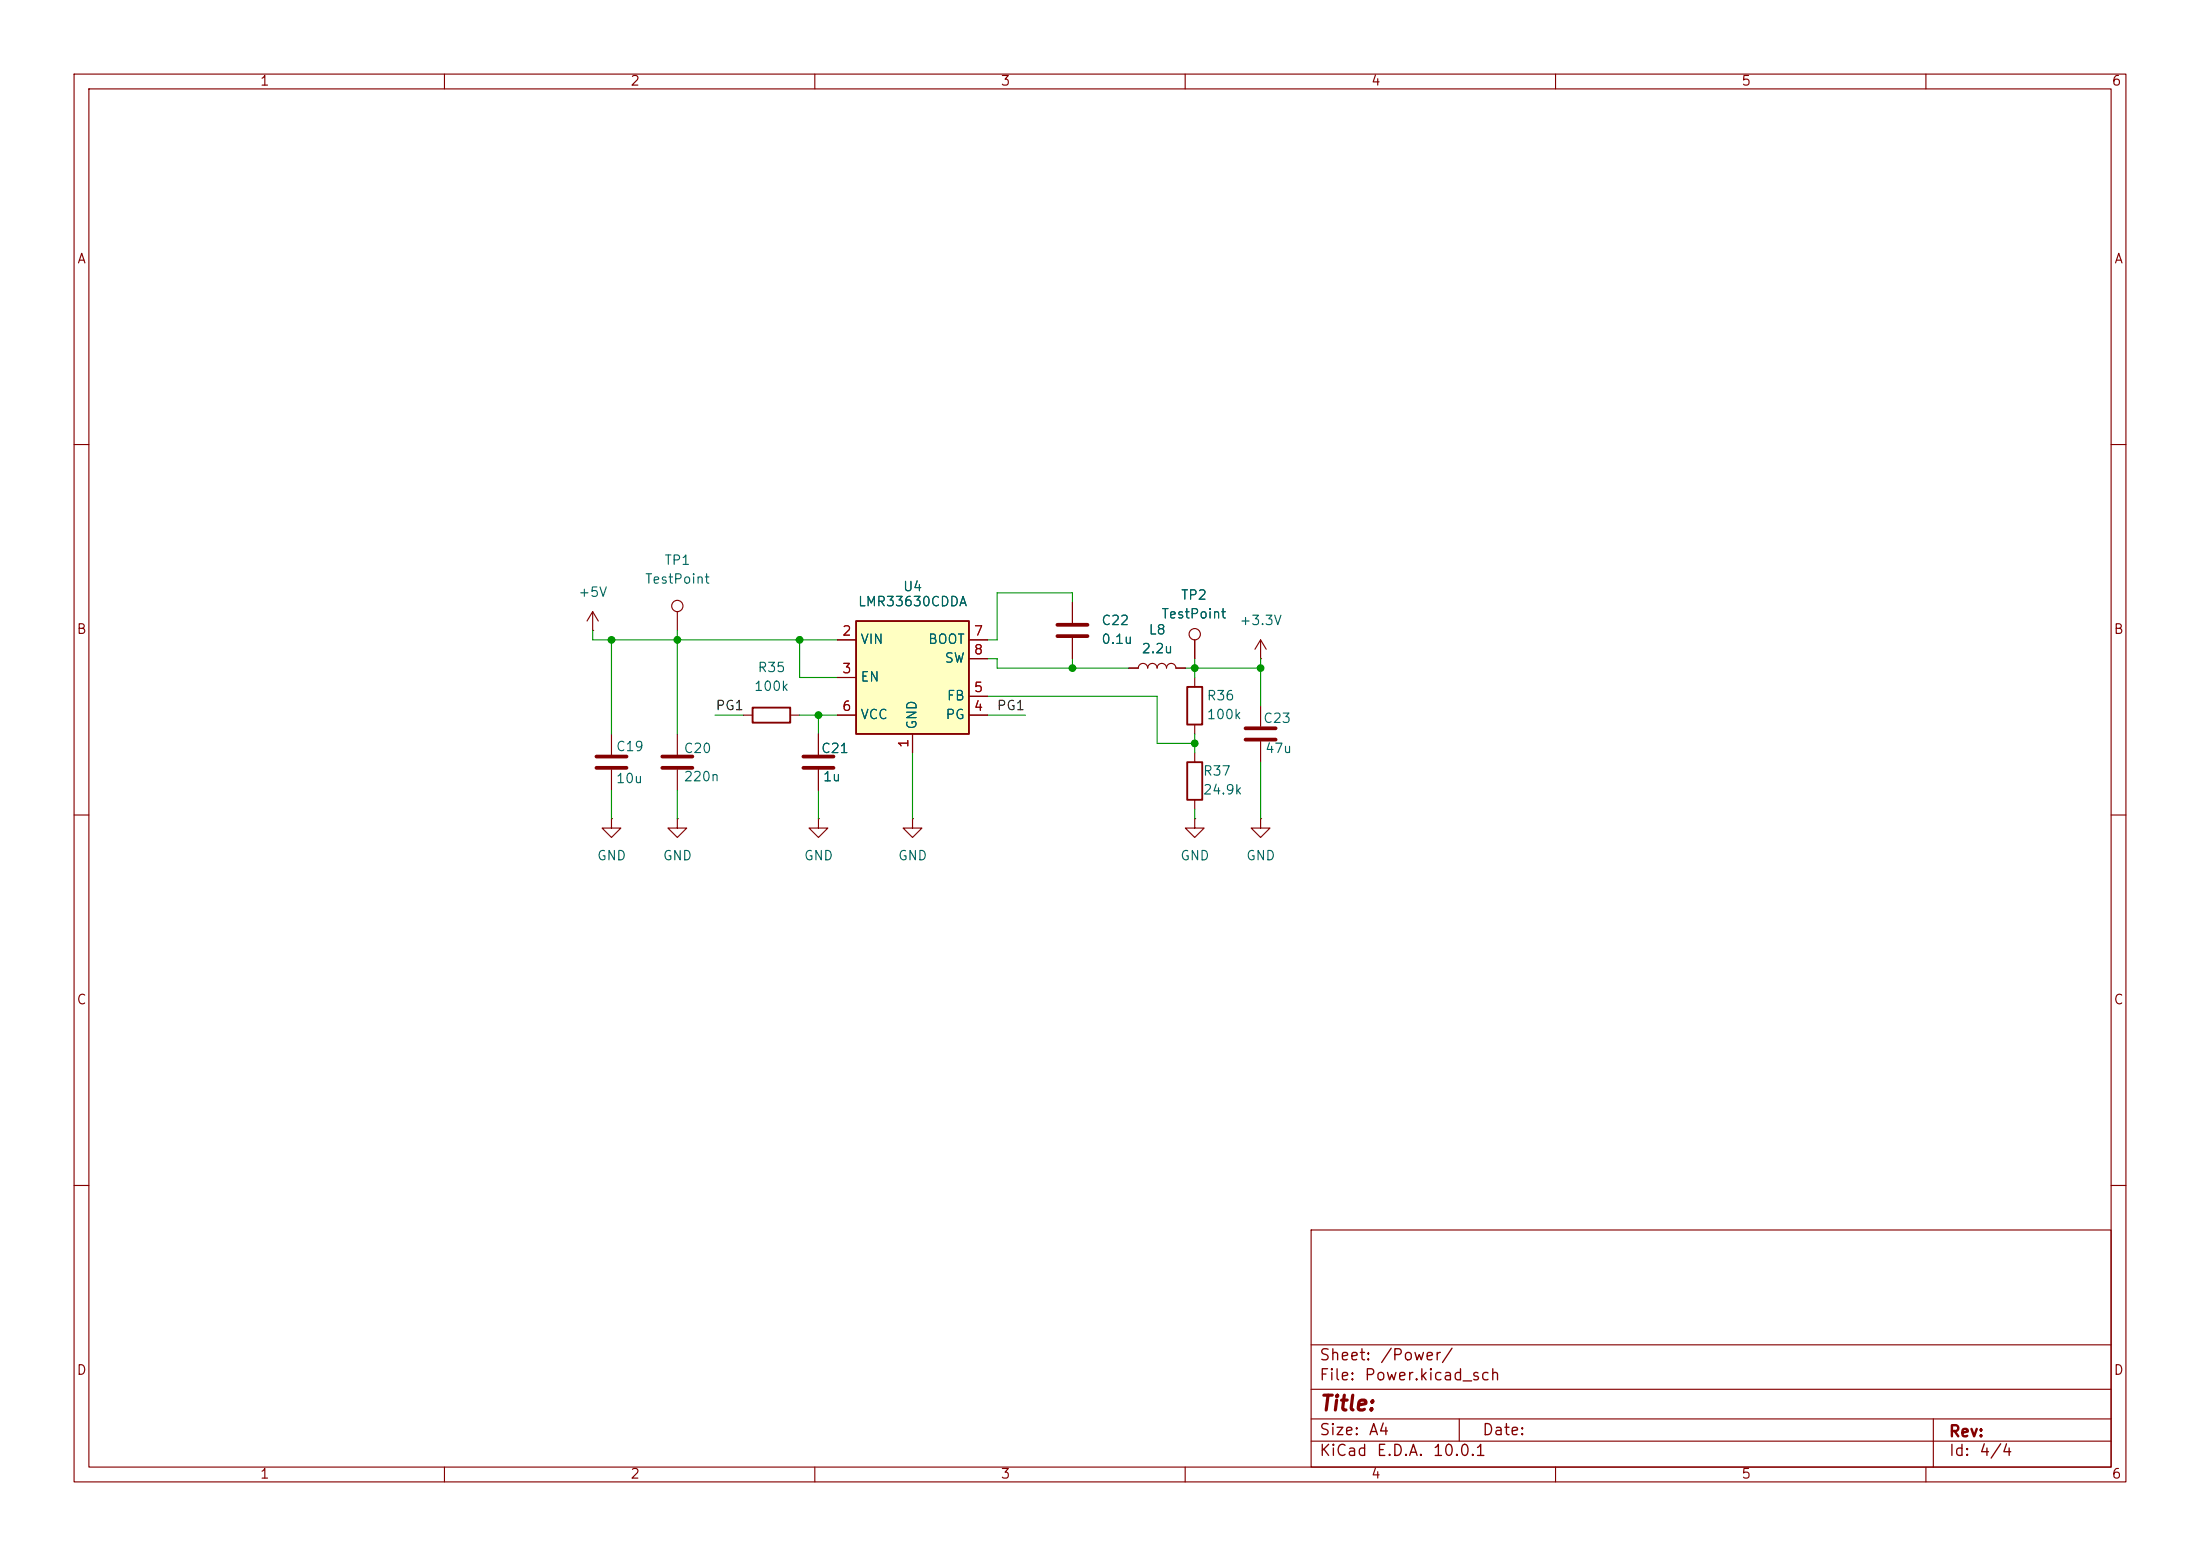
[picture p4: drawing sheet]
(kicad_sch
 (version 20260306)
 (generator "eeschema")
 (generator_version "10.0")
 (paper "A4")
 (lib_symbols
  (symbol "Connector:TestPoint"
   (pin_numbers (hide yes))
   (pin_names
    (offset 0.762) (hide yes)) (exclude_from_sim no) (in_bom yes) (on_board yes)
   (in_pos_files yes)
   (duplicate_pin_numbers_are_jumpers no)
   (property "Reference" "TP" (at 0 6.858 0) (show_name no) (do_not_autoplace no) (effects (font (size 1.27 1.27))))
   (property "Value" "TestPoint" (at 0 5.08 0) (show_name no) (do_not_autoplace no) (effects (font (size 1.27 1.27))))
   (property "Footprint" "" (at 5.08 0 0) (show_name no) (do_not_autoplace no) (hide yes) (effects (font (size 1.27 1.27))))
   (property "Datasheet" "" (at 5.08 0 0) (show_name no) (do_not_autoplace no) (hide yes) (effects (font (size 1.27 1.27))))
   (property "Description" "test point" (at 0 0 0) (show_name no) (do_not_autoplace no) (hide yes) (effects (font (size 1.27 1.27))))
   (symbol "TestPoint_0_1"
    (circle (center 0 3.302) (radius 0.762) (stroke (width 0) (type default)) (fill (type none))))
   (symbol "TestPoint_1_1"
    (pin passive line (at 0 0 90) (length 2.54) (name "1" (effects (font (size 1.27 1.27)))) (number "1" (effects (font (size 1.27 1.27))))))
   (embedded_fonts no))
  (symbol "Device:C"
   (pin_numbers (hide yes))
   (pin_names
    (offset 0.254)) (exclude_from_sim no) (in_bom yes) (on_board yes)
   (in_pos_files yes)
   (duplicate_pin_numbers_are_jumpers no)
   (property "Reference" "C" (at 0.635 2.54 0) (show_name no) (do_not_autoplace no) (effects (font (size 1.27 1.27)) (justify left)))
   (property "Value" "C" (at 0.635 -2.54 0) (show_name no) (do_not_autoplace no) (effects (font (size 1.27 1.27)) (justify left)))
   (property "Footprint" "" (at 0.9652 -3.81 0) (show_name no) (do_not_autoplace no) (hide yes) (effects (font (size 1.27 1.27))))
   (property "Datasheet" "" (at 0 0 0) (show_name no) (do_not_autoplace no) (hide yes) (effects (font (size 1.27 1.27))))
   (property "Description" "Unpolarized capacitor" (at 0 0 0) (show_name no) (do_not_autoplace no) (hide yes) (effects (font (size 1.27 1.27))))
   (symbol "C_0_1"
    (polyline (pts (xy -2.032 0.762) (xy 2.032 0.762)) (stroke (width 0.508) (type default)) (fill (type none)))
    (polyline (pts (xy -2.032 -0.762) (xy 2.032 -0.762)) (stroke (width 0.508) (type default)) (fill (type none))))
   (symbol "C_1_1"
    (pin passive line (at 0 3.81 270) (length 2.794) (name "" (effects (font (size 1.27 1.27)))) (number "1" (effects (font (size 1.27 1.27)))))
    (pin passive line (at 0 -3.81 90) (length 2.794) (name "" (effects (font (size 1.27 1.27)))) (number "2" (effects (font (size 1.27 1.27))))))
   (embedded_fonts no))
  (symbol "Device:L"
   (pin_numbers (hide yes))
   (pin_names
    (offset 1.016) (hide yes)) (exclude_from_sim no) (in_bom yes) (on_board yes)
   (in_pos_files yes)
   (duplicate_pin_numbers_are_jumpers no)
   (property "Reference" "L" (at -1.27 0 90) (show_name no) (do_not_autoplace no) (effects (font (size 1.27 1.27))))
   (property "Value" "L" (at 1.905 0 90) (show_name no) (do_not_autoplace no) (effects (font (size 1.27 1.27))))
   (property "Footprint" "" (at 0 0 0) (show_name no) (do_not_autoplace no) (hide yes) (effects (font (size 1.27 1.27))))
   (property "Datasheet" "" (at 0 0 0) (show_name no) (do_not_autoplace no) (hide yes) (effects (font (size 1.27 1.27))))
   (property "Description" "Inductor" (at 0 0 0) (show_name no) (do_not_autoplace no) (hide yes) (effects (font (size 1.27 1.27))))
   (symbol "L_0_1"
    (arc (start 0 2.54) (mid 0.6323 1.905) (end 0 1.27) (stroke (width 0) (type default)) (fill (type none)))
    (arc (start 0 1.27) (mid 0.6323 0.635) (end 0 0) (stroke (width 0) (type default)) (fill (type none)))
    (arc (start 0 0) (mid 0.6323 -0.635) (end 0 -1.27) (stroke (width 0) (type default)) (fill (type none)))
    (arc (start 0 -1.27) (mid 0.6323 -1.905) (end 0 -2.54) (stroke (width 0) (type default)) (fill (type none))))
   (symbol "L_1_1"
    (pin passive line (at 0 3.81 270) (length 1.27) (name "1" (effects (font (size 1.27 1.27)))) (number "1" (effects (font (size 1.27 1.27)))))
    (pin passive line (at 0 -3.81 90) (length 1.27) (name "2" (effects (font (size 1.27 1.27)))) (number "2" (effects (font (size 1.27 1.27))))))
   (embedded_fonts no))
  (symbol "Device:R"
   (pin_numbers (hide yes))
   (pin_names
    (offset 0)) (exclude_from_sim no) (in_bom yes) (on_board yes)
   (in_pos_files yes)
   (duplicate_pin_numbers_are_jumpers no)
   (property "Reference" "R" (at 2.032 0 90) (show_name no) (do_not_autoplace no) (effects (font (size 1.27 1.27))))
   (property "Value" "R" (at 0 0 90) (show_name no) (do_not_autoplace no) (effects (font (size 1.27 1.27))))
   (property "Footprint" "" (at -1.778 0 90) (show_name no) (do_not_autoplace no) (hide yes) (effects (font (size 1.27 1.27))))
   (property "Datasheet" "" (at 0 0 0) (show_name no) (do_not_autoplace no) (hide yes) (effects (font (size 1.27 1.27))))
   (property "Description" "Resistor" (at 0 0 0) (show_name no) (do_not_autoplace no) (hide yes) (effects (font (size 1.27 1.27))))
   (symbol "R_0_1"
    (rectangle (start -1.016 -2.54) (end 1.016 2.54) (stroke (width 0.254) (type default)) (fill (type none))))
   (symbol "R_1_1"
    (pin passive line (at 0 3.81 270) (length 1.27) (name "" (effects (font (size 1.27 1.27)))) (number "1" (effects (font (size 1.27 1.27)))))
    (pin passive line (at 0 -3.81 90) (length 1.27) (name "" (effects (font (size 1.27 1.27)))) (number "2" (effects (font (size 1.27 1.27))))))
   (embedded_fonts no))
  (symbol "Regulator_Switching:LMR33630CDDA" (exclude_from_sim no) (in_bom yes) (on_board yes)
   (in_pos_files yes)
   (duplicate_pin_numbers_are_jumpers no)
   (property "Reference" "U" (at 0 11.43 0) (show_name no) (do_not_autoplace no) (effects (font (size 1.27 1.27))))
   (property "Value" "LMR33630CDDA" (at 0 8.89 0) (show_name no) (do_not_autoplace no) (effects (font (size 1.27 1.27))))
   (property "Footprint" "Package_SO:Texas_HSOP-8-1EP_3.9x4.9mm_P1.27mm_ThermalVias" (at 0 -20.32 0) (show_name no) (do_not_autoplace no) (hide yes) (effects (font (size 1.27 1.27))))
   (property "Datasheet" "http://www.ti.com/lit/ds/symlink/lmr33630.pdf" (at 0 -2.54 0) (show_name no) (do_not_autoplace no) (hide yes) (effects (font (size 1.27 1.27))))
   (property "Description" "Simple Switcher Synchronous Buck Regulator, Vin=3.8-36V, Iout=3A, F=2100kHz, Adjustable output voltage, HSOP-8" (at 0 0 0) (show_name no) (do_not_autoplace no) (hide yes) (effects (font (size 1.27 1.27))))
   (symbol "LMR33630CDDA_0_1"
    (rectangle (start -7.62 7.62) (end 7.62 -7.62) (stroke (width 0.254) (type default)) (fill (type background))))
   (symbol "LMR33630CDDA_1_1"
    (pin power_in line (at 0 -10.16 90) (length 2.54) (name "GND" (effects (font (size 1.27 1.27)))) (number "1" (effects (font (size 1.27 1.27)))))
    (pin power_in line (at -10.16 5.08 0) (length 2.54) (name "VIN" (effects (font (size 1.27 1.27)))) (number "2" (effects (font (size 1.27 1.27)))))
    (pin input line (at -10.16 0 0) (length 2.54) (name "EN" (effects (font (size 1.27 1.27)))) (number "3" (effects (font (size 1.27 1.27)))))
    (pin open_collector line (at 10.16 -5.08 180) (length 2.54) (name "PG" (effects (font (size 1.27 1.27)))) (number "4" (effects (font (size 1.27 1.27)))))
    (pin input line (at 10.16 -2.54 180) (length 2.54) (name "FB" (effects (font (size 1.27 1.27)))) (number "5" (effects (font (size 1.27 1.27)))))
    (pin power_out line (at -10.16 -5.08 0) (length 2.54) (name "VCC" (effects (font (size 1.27 1.27)))) (number "6" (effects (font (size 1.27 1.27)))))
    (pin input line (at 10.16 5.08 180) (length 2.54) (name "BOOT" (effects (font (size 1.27 1.27)))) (number "7" (effects (font (size 1.27 1.27)))))
    (pin output line (at 10.16 2.54 180) (length 2.54) (name "SW" (effects (font (size 1.27 1.27)))) (number "8" (effects (font (size 1.27 1.27)))))
    (pin passive line (at 0 -10.16 90) (length 2.54) (hide yes) (name "GND" (effects (font (size 1.27 1.27)))) (number "9" (effects (font (size 1.27 1.27))))))
   (embedded_fonts no))
  (symbol "power:+3.3V"
   (power global)
   (pin_numbers (hide yes))
   (pin_names
    (offset 0) (hide yes)) (exclude_from_sim no) (in_bom yes) (on_board yes)
   (in_pos_files yes)
   (duplicate_pin_numbers_are_jumpers no)
   (property "Reference" "#PWR" (at 0 -3.81 0) (show_name no) (do_not_autoplace no) (hide yes) (effects (font (size 1.27 1.27))))
   (property "Value" "+3.3V" (at 0 3.556 0) (show_name no) (do_not_autoplace no) (effects (font (size 1.27 1.27))))
   (property "Footprint" "" (at 0 0 0) (show_name no) (do_not_autoplace no) (hide yes) (effects (font (size 1.27 1.27))))
   (property "Datasheet" "" (at 0 0 0) (show_name no) (do_not_autoplace no) (hide yes) (effects (font (size 1.27 1.27))))
   (property "Description" "Power symbol creates a global label with name \"+3.3V\"" (at 0 0 0) (show_name no) (do_not_autoplace no) (hide yes) (effects (font (size 1.27 1.27))))
   (symbol "+3.3V_0_1"
    (polyline (pts (xy -0.762 1.27) (xy 0 2.54)) (stroke (width 0) (type default)) (fill (type none)))
    (polyline (pts (xy 0 2.54) (xy 0.762 1.27)) (stroke (width 0) (type default)) (fill (type none)))
    (polyline (pts (xy 0 0) (xy 0 2.54)) (stroke (width 0) (type default)) (fill (type none))))
   (symbol "+3.3V_1_1"
    (pin power_in line (at 0 0 90) (length 0) (name "" (effects (font (size 1.27 1.27)))) (number "1" (effects (font (size 1.27 1.27))))))
   (embedded_fonts no))
  (symbol "power:+5V"
   (power global)
   (pin_numbers (hide yes))
   (pin_names
    (offset 0) (hide yes)) (exclude_from_sim no) (in_bom yes) (on_board yes)
   (in_pos_files yes)
   (duplicate_pin_numbers_are_jumpers no)
   (property "Reference" "#PWR" (at 0 -3.81 0) (show_name no) (do_not_autoplace no) (hide yes) (effects (font (size 1.27 1.27))))
   (property "Value" "+5V" (at 0 3.556 0) (show_name no) (do_not_autoplace no) (effects (font (size 1.27 1.27))))
   (property "Footprint" "" (at 0 0 0) (show_name no) (do_not_autoplace no) (hide yes) (effects (font (size 1.27 1.27))))
   (property "Datasheet" "" (at 0 0 0) (show_name no) (do_not_autoplace no) (hide yes) (effects (font (size 1.27 1.27))))
   (property "Description" "Power symbol creates a global label with name \"+5V\"" (at 0 0 0) (show_name no) (do_not_autoplace no) (hide yes) (effects (font (size 1.27 1.27))))
   (symbol "+5V_0_1"
    (polyline (pts (xy -0.762 1.27) (xy 0 2.54)) (stroke (width 0) (type default)) (fill (type none)))
    (polyline (pts (xy 0 2.54) (xy 0.762 1.27)) (stroke (width 0) (type default)) (fill (type none)))
    (polyline (pts (xy 0 0) (xy 0 2.54)) (stroke (width 0) (type default)) (fill (type none))))
   (symbol "+5V_1_1"
    (pin power_in line (at 0 0 90) (length 0) (name "" (effects (font (size 1.27 1.27)))) (number "1" (effects (font (size 1.27 1.27))))))
   (embedded_fonts no))
  (symbol "power:GND"
   (power global)
   (pin_numbers (hide yes))
   (pin_names
    (offset 0) (hide yes)) (exclude_from_sim no) (in_bom yes) (on_board yes)
   (in_pos_files yes)
   (duplicate_pin_numbers_are_jumpers no)
   (property "Reference" "#PWR" (at 0 -6.35 0) (show_name no) (do_not_autoplace no) (hide yes) (effects (font (size 1.27 1.27))))
   (property "Value" "GND" (at 0 -3.81 0) (show_name no) (do_not_autoplace no) (effects (font (size 1.27 1.27))))
   (property "Footprint" "" (at 0 0 0) (show_name no) (do_not_autoplace no) (hide yes) (effects (font (size 1.27 1.27))))
   (property "Datasheet" "" (at 0 0 0) (show_name no) (do_not_autoplace no) (hide yes) (effects (font (size 1.27 1.27))))
   (property "Description" "Power symbol creates a global label with name \"GND\" , ground" (at 0 0 0) (show_name no) (do_not_autoplace no) (hide yes) (effects (font (size 1.27 1.27))))
   (symbol "GND_0_1"
    (polyline (pts (xy 0 0) (xy 0 -1.27) (xy 1.27 -1.27) (xy 0 -2.54) (xy -1.27 -1.27) (xy 0 -1.27)) (stroke (width 0) (type default)) (fill (type none))))
   (symbol "GND_1_1"
    (pin power_in line (at 0 0 270) (length 0) (name "" (effects (font (size 1.27 1.27)))) (number "1" (effects (font (size 1.27 1.27))))))
   (embedded_fonts no)))
 (junction
  (at 82.55 86.36)
  (diameter 0)
  (color 0 0 0 0))
 (junction
  (at 107.95 86.36)
  (diameter 0)
  (color 0 0 0 0))
 (junction
  (at 170.18 90.17)
  (diameter 0)
  (color 0 0 0 0))
 (junction
  (at 144.78 90.17)
  (diameter 0)
  (color 0 0 0 0))
 (junction
  (at 91.44 86.36)
  (diameter 0)
  (color 0 0 0 0))
 (junction
  (at 161.29 100.33)
  (diameter 0)
  (color 0 0 0 0))
 (junction
  (at 161.29 90.17)
  (diameter 0)
  (color 0 0 0 0))
 (junction
  (at 110.49 96.52)
  (diameter 0)
  (color 0 0 0 0))
 (wire
  (pts (xy 91.44 110.49) (xy 91.44 106.68))
  (stroke (width 0) (type default)))
 (wire
  (pts (xy 144.78 80.01) (xy 144.78 81.28))
  (stroke (width 0) (type default)))
 (wire
  (pts (xy 123.19 110.49) (xy 123.19 101.6))
  (stroke (width 0) (type default)))
 (wire
  (pts (xy 134.62 90.17) (xy 134.62 88.9))
  (stroke (width 0) (type default)))
 (wire
  (pts (xy 91.44 86.36) (xy 82.55 86.36))
  (stroke (width 0) (type default)))
 (wire
  (pts (xy 161.29 88.9) (xy 161.29 90.17))
  (stroke (width 0) (type default)))
 (wire
  (pts (xy 170.18 102.87) (xy 170.18 110.49))
  (stroke (width 0) (type default)))
 (wire
  (pts (xy 134.62 80.01) (xy 144.78 80.01))
  (stroke (width 0) (type default)))
 (wire
  (pts (xy 110.49 96.52) (xy 113.03 96.52))
  (stroke (width 0) (type default)))
 (wire
  (pts (xy 107.95 86.36) (xy 107.95 91.44))
  (stroke (width 0) (type default)))
 (wire
  (pts (xy 144.78 90.17) (xy 152.4 90.17))
  (stroke (width 0) (type default)))
 (wire
  (pts (xy 161.29 90.17) (xy 170.18 90.17))
  (stroke (width 0) (type default)))
 (wire
  (pts (xy 170.18 90.17) (xy 170.18 95.25))
  (stroke (width 0) (type default)))
 (wire
  (pts (xy 133.35 93.98) (xy 156.21 93.98))
  (stroke (width 0) (type default)))
 (wire
  (pts (xy 161.29 99.06) (xy 161.29 100.33))
  (stroke (width 0) (type default)))
 (wire
  (pts (xy 80.01 86.36) (xy 82.55 86.36))
  (stroke (width 0) (type default)))
 (wire
  (pts (xy 170.18 88.9) (xy 170.18 90.17))
  (stroke (width 0) (type default)))
 (wire
  (pts (xy 80.01 85.09) (xy 80.01 86.36))
  (stroke (width 0) (type default)))
 (wire
  (pts (xy 96.52 96.52) (xy 100.33 96.52))
  (stroke (width 0) (type default)))
 (wire
  (pts (xy 156.21 93.98) (xy 156.21 100.33))
  (stroke (width 0) (type default)))
 (wire
  (pts (xy 82.55 99.06) (xy 82.55 86.36))
  (stroke (width 0) (type default)))
 (wire
  (pts (xy 161.29 90.17) (xy 161.29 91.44))
  (stroke (width 0) (type default)))
 (wire
  (pts (xy 82.55 110.49) (xy 82.55 106.68))
  (stroke (width 0) (type default)))
 (wire
  (pts (xy 110.49 110.49) (xy 110.49 106.68))
  (stroke (width 0) (type default)))
 (wire
  (pts (xy 144.78 90.17) (xy 134.62 90.17))
  (stroke (width 0) (type default)))
 (wire
  (pts (xy 161.29 110.49) (xy 161.29 109.22))
  (stroke (width 0) (type default)))
 (wire
  (pts (xy 110.49 96.52) (xy 110.49 99.06))
  (stroke (width 0) (type default)))
 (wire
  (pts (xy 91.44 85.09) (xy 91.44 86.36))
  (stroke (width 0) (type default)))
 (wire
  (pts (xy 134.62 86.36) (xy 134.62 80.01))
  (stroke (width 0) (type default)))
 (wire
  (pts (xy 161.29 100.33) (xy 161.29 101.6))
  (stroke (width 0) (type default)))
 (wire
  (pts (xy 133.35 96.52) (xy 138.43 96.52))
  (stroke (width 0) (type default)))
 (wire
  (pts (xy 91.44 86.36) (xy 107.95 86.36))
  (stroke (width 0) (type default)))
 (wire
  (pts (xy 144.78 90.17) (xy 144.78 88.9))
  (stroke (width 0) (type default)))
 (wire
  (pts (xy 156.21 100.33) (xy 161.29 100.33))
  (stroke (width 0) (type default)))
 (wire
  (pts (xy 107.95 86.36) (xy 113.03 86.36))
  (stroke (width 0) (type default)))
 (wire
  (pts (xy 91.44 99.06) (xy 91.44 86.36))
  (stroke (width 0) (type default)))
 (wire
  (pts (xy 134.62 86.36) (xy 133.35 86.36))
  (stroke (width 0) (type default)))
 (wire
  (pts (xy 160.02 90.17) (xy 161.29 90.17))
  (stroke (width 0) (type default)))
 (wire
  (pts (xy 133.35 88.9) (xy 134.62 88.9))
  (stroke (width 0) (type default)))
 (wire
  (pts (xy 107.95 91.44) (xy 113.03 91.44))
  (stroke (width 0) (type default)))
 (wire
  (pts (xy 107.95 96.52) (xy 110.49 96.52))
  (stroke (width 0) (type default)))
 (label "PG1"
  (at 96.52 96.52 0)
  (effects (font (size 1.27 1.27)) (justify left bottom)))
 (label "PG1"
  (at 138.43 96.52 180)
  (effects (font (size 1.27 1.27)) (justify right bottom)))
 (symbol
  (lib_id "power:GND")
  (at 161.29 110.49 0)
  (unit 1)
  (body_style 1)
  (exclude_from_sim no)
  (in_bom yes)
  (on_board yes)
  (in_pos_files yes)
  (dnp no)
  (fields_autoplaced yes)
  (property "Reference" "#PWR058" (at 161.29 116.84 0) (hide yes) (show_name no) (do_not_autoplace no) (effects (font (size 1.27 1.27))))
  (property "Value" "GND" (at 161.29 115.57 0) (show_name no) (do_not_autoplace no) (effects (font (size 1.27 1.27))))
  (property "Footprint" "" (at 161.29 110.49 0) (hide yes) (show_name no) (do_not_autoplace no) (effects (font (size 1.27 1.27))))
  (property "Datasheet" "" (at 161.29 110.49 0) (hide yes) (show_name no) (do_not_autoplace no) (effects (font (size 1.27 1.27))))
  (property "Description" "Power symbol creates a global label with name \"GND\" , ground" (at 161.29 110.49 0) (hide yes) (show_name no) (do_not_autoplace no) (effects (font (size 1.27 1.27))))
  (pin "1"))
 (symbol
  (lib_id "power:GND")
  (at 91.44 110.49 0)
  (unit 1)
  (body_style 1)
  (exclude_from_sim no)
  (in_bom yes)
  (on_board yes)
  (in_pos_files yes)
  (dnp no)
  (fields_autoplaced yes)
  (property "Reference" "#PWR055" (at 91.44 116.84 0) (hide yes) (show_name no) (do_not_autoplace no) (effects (font (size 1.27 1.27))))
  (property "Value" "GND" (at 91.44 115.57 0) (show_name no) (do_not_autoplace no) (effects (font (size 1.27 1.27))))
  (property "Footprint" "" (at 91.44 110.49 0) (hide yes) (show_name no) (do_not_autoplace no) (effects (font (size 1.27 1.27))))
  (property "Datasheet" "" (at 91.44 110.49 0) (hide yes) (show_name no) (do_not_autoplace no) (effects (font (size 1.27 1.27))))
  (property "Description" "Power symbol creates a global label with name \"GND\" , ground" (at 91.44 110.49 0) (hide yes) (show_name no) (do_not_autoplace no) (effects (font (size 1.27 1.27))))
  (pin "1"))
 (symbol
  (lib_id "power:GND")
  (at 110.49 110.49 0)
  (unit 1)
  (body_style 1)
  (exclude_from_sim no)
  (in_bom yes)
  (on_board yes)
  (in_pos_files yes)
  (dnp no)
  (fields_autoplaced yes)
  (property "Reference" "#PWR056" (at 110.49 116.84 0) (hide yes) (show_name no) (do_not_autoplace no) (effects (font (size 1.27 1.27))))
  (property "Value" "GND" (at 110.49 115.57 0) (show_name no) (do_not_autoplace no) (effects (font (size 1.27 1.27))))
  (property "Footprint" "" (at 110.49 110.49 0) (hide yes) (show_name no) (do_not_autoplace no) (effects (font (size 1.27 1.27))))
  (property "Datasheet" "" (at 110.49 110.49 0) (hide yes) (show_name no) (do_not_autoplace no) (effects (font (size 1.27 1.27))))
  (property "Description" "Power symbol creates a global label with name \"GND\" , ground" (at 110.49 110.49 0) (hide yes) (show_name no) (do_not_autoplace no) (effects (font (size 1.27 1.27))))
  (pin "1"))
 (symbol
  (lib_id "Device:R")
  (at 104.14 96.52 90)
  (unit 1)
  (body_style 1)
  (exclude_from_sim no)
  (in_bom yes)
  (on_board yes)
  (in_pos_files yes)
  (dnp no)
  (fields_autoplaced yes)
  (property "Reference" "R35" (at 104.14 90.17 90) (show_name no) (do_not_autoplace no) (effects (font (size 1.27 1.27))))
  (property "Value" "100k" (at 104.14 92.71 90) (show_name no) (do_not_autoplace no) (effects (font (size 1.27 1.27))))
  (property "Footprint" "Resistor_SMD:R_0402_1005Metric_Pad0.72x0.64mm_HandSolder" (at 104.14 98.298 90) (hide yes) (show_name no) (do_not_autoplace no) (effects (font (size 1.27 1.27))))
  (property "Datasheet" "" (at 104.14 96.52 0) (hide yes) (show_name no) (do_not_autoplace no) (effects (font (size 1.27 1.27))))
  (property "Description" "Resistor" (at 104.14 96.52 0) (hide yes) (show_name no) (do_not_autoplace no) (effects (font (size 1.27 1.27))))
  (pin "1")
  (pin "2"))
 (symbol
  (lib_id "power:GND")
  (at 123.19 110.49 0)
  (unit 1)
  (body_style 1)
  (exclude_from_sim no)
  (in_bom yes)
  (on_board yes)
  (in_pos_files yes)
  (dnp no)
  (fields_autoplaced yes)
  (property "Reference" "#PWR057" (at 123.19 116.84 0) (hide yes) (show_name no) (do_not_autoplace no) (effects (font (size 1.27 1.27))))
  (property "Value" "GND" (at 123.19 115.57 0) (show_name no) (do_not_autoplace no) (effects (font (size 1.27 1.27))))
  (property "Footprint" "" (at 123.19 110.49 0) (hide yes) (show_name no) (do_not_autoplace no) (effects (font (size 1.27 1.27))))
  (property "Datasheet" "" (at 123.19 110.49 0) (hide yes) (show_name no) (do_not_autoplace no) (effects (font (size 1.27 1.27))))
  (property "Description" "Power symbol creates a global label with name \"GND\" , ground" (at 123.19 110.49 0) (hide yes) (show_name no) (do_not_autoplace no) (effects (font (size 1.27 1.27))))
  (pin "1"))
 (symbol
  (lib_id "power:+3.3V")
  (at 170.18 88.9 0)
  (unit 1)
  (body_style 1)
  (exclude_from_sim no)
  (in_bom yes)
  (on_board yes)
  (in_pos_files yes)
  (dnp no)
  (fields_autoplaced yes)
  (property "Reference" "#PWR062" (at 170.18 92.71 0) (hide yes) (show_name no) (do_not_autoplace no) (effects (font (size 1.27 1.27))))
  (property "Value" "+3.3V" (at 170.18 83.82 0) (show_name no) (do_not_autoplace no) (effects (font (size 1.27 1.27))))
  (property "Footprint" "" (at 170.18 88.9 0) (hide yes) (show_name no) (do_not_autoplace no) (effects (font (size 1.27 1.27))))
  (property "Datasheet" "" (at 170.18 88.9 0) (hide yes) (show_name no) (do_not_autoplace no) (effects (font (size 1.27 1.27))))
  (property "Description" "Power symbol creates a global label with name \"+3.3V\"" (at 170.18 88.9 0) (hide yes) (show_name no) (do_not_autoplace no) (effects (font (size 1.27 1.27))))
  (pin "1"))
 (symbol
  (lib_id "Device:C")
  (at 170.18 99.06 0)
  (unit 1)
  (body_style 1)
  (exclude_from_sim no)
  (in_bom yes)
  (on_board yes)
  (in_pos_files yes)
  (dnp no)
  (property "Reference" "C23" (at 170.434 97.028 0) (show_name no) (do_not_autoplace no) (effects (font (size 1.27 1.27)) (justify left)))
  (property "Value" "47u" (at 170.688 101.092 0) (show_name no) (do_not_autoplace no) (effects (font (size 1.27 1.27)) (justify left)))
  (property "Footprint" "Capacitor_SMD:C_Elec_6.3x5.4" (at 171.1452 102.87 0) (hide yes) (show_name no) (do_not_autoplace no) (effects (font (size 1.27 1.27))))
  (property "Datasheet" "" (at 170.18 99.06 0) (hide yes) (show_name no) (do_not_autoplace no) (effects (font (size 1.27 1.27))))
  (property "Description" "Unpolarized capacitor" (at 170.18 99.06 0) (hide yes) (show_name no) (do_not_autoplace no) (effects (font (size 1.27 1.27))))
  (pin "2")
  (pin "1"))
 (symbol
  (lib_id "Regulator_Switching:LMR33630CDDA")
  (at 123.19 91.44 0)
  (unit 1)
  (body_style 1)
  (exclude_from_sim no)
  (in_bom yes)
  (on_board yes)
  (in_pos_files yes)
  (dnp no)
  (property "Reference" "U4" (at 123.19 79.248 0) (show_name no) (do_not_autoplace no) (effects (font (size 1.27 1.27))))
  (property "Value" "LMR33630CDDA" (at 123.19 81.28 0) (show_name no) (do_not_autoplace no) (effects (font (size 1.27 1.27))))
  (property "Footprint" "Package_SO:Texas_HSOP-8-1EP_3.9x4.9mm_P1.27mm_ThermalVias" (at 123.19 111.76 0) (hide yes) (show_name no) (do_not_autoplace no) (effects (font (size 1.27 1.27))))
  (property "Datasheet" "http://www.ti.com/lit/ds/symlink/lmr33630.pdf" (at 123.19 93.98 0) (hide yes) (show_name no) (do_not_autoplace no) (effects (font (size 1.27 1.27))))
  (property "Description" "Simple Switcher Synchronous Buck Regulator, Vin=3.8-36V, Iout=3A, F=2100kHz, Adjustable output voltage, HSOP-8" (at 123.19 91.44 0) (hide yes) (show_name no) (do_not_autoplace no) (effects (font (size 1.27 1.27))))
  (pin "1")
  (pin "9")
  (pin "5")
  (pin "3")
  (pin "4")
  (pin "8")
  (pin "2")
  (pin "6")
  (pin "7"))
 (symbol
  (lib_id "Device:C")
  (at 91.44 102.87 0)
  (unit 1)
  (body_style 1)
  (exclude_from_sim no)
  (in_bom yes)
  (on_board yes)
  (in_pos_files yes)
  (dnp no)
  (property "Reference" "C20" (at 92.202 101.092 0) (show_name no) (do_not_autoplace no) (effects (font (size 1.27 1.27)) (justify left)))
  (property "Value" "220n" (at 92.202 104.902 0) (show_name no) (do_not_autoplace no) (effects (font (size 1.27 1.27)) (justify left)))
  (property "Footprint" "Capacitor_SMD:C_0402_1005Metric_Pad0.74x0.62mm_HandSolder" (at 92.4052 106.68 0) (hide yes) (show_name no) (do_not_autoplace no) (effects (font (size 1.27 1.27))))
  (property "Datasheet" "" (at 91.44 102.87 0) (hide yes) (show_name no) (do_not_autoplace no) (effects (font (size 1.27 1.27))))
  (property "Description" "Unpolarized capacitor" (at 91.44 102.87 0) (hide yes) (show_name no) (do_not_autoplace no) (effects (font (size 1.27 1.27))))
  (pin "2")
  (pin "1"))
 (symbol
  (lib_id "power:+5V")
  (at 80.01 85.09 0)
  (unit 1)
  (body_style 1)
  (exclude_from_sim no)
  (in_bom yes)
  (on_board yes)
  (in_pos_files yes)
  (dnp no)
  (fields_autoplaced yes)
  (property "Reference" "#PWR014" (at 80.01 88.9 0) (hide yes) (show_name no) (do_not_autoplace no) (effects (font (size 1.27 1.27))))
  (property "Value" "+5V" (at 80.01 80.01 0) (show_name no) (do_not_autoplace no) (effects (font (size 1.27 1.27))))
  (property "Footprint" "" (at 80.01 85.09 0) (hide yes) (show_name no) (do_not_autoplace no) (effects (font (size 1.27 1.27))))
  (property "Datasheet" "" (at 80.01 85.09 0) (hide yes) (show_name no) (do_not_autoplace no) (effects (font (size 1.27 1.27))))
  (property "Description" "Power symbol creates a global label with name \"+5V\"" (at 80.01 85.09 0) (hide yes) (show_name no) (do_not_autoplace no) (effects (font (size 1.27 1.27))))
  (pin "1"))
 (symbol
  (lib_id "Device:C")
  (at 144.78 85.09 0)
  (unit 1)
  (body_style 1)
  (exclude_from_sim no)
  (in_bom yes)
  (on_board yes)
  (in_pos_files yes)
  (dnp no)
  (fields_autoplaced yes)
  (property "Reference" "C22" (at 148.59 83.8199 0) (show_name no) (do_not_autoplace no) (effects (font (size 1.27 1.27)) (justify left)))
  (property "Value" "0.1u" (at 148.59 86.3599 0) (show_name no) (do_not_autoplace no) (effects (font (size 1.27 1.27)) (justify left)))
  (property "Footprint" "Capacitor_SMD:C_0402_1005Metric_Pad0.74x0.62mm_HandSolder" (at 145.7452 88.9 0) (hide yes) (show_name no) (do_not_autoplace no) (effects (font (size 1.27 1.27))))
  (property "Datasheet" "" (at 144.78 85.09 0) (hide yes) (show_name no) (do_not_autoplace no) (effects (font (size 1.27 1.27))))
  (property "Description" "Unpolarized capacitor" (at 144.78 85.09 0) (hide yes) (show_name no) (do_not_autoplace no) (effects (font (size 1.27 1.27))))
  (pin "2")
  (pin "1"))
 (symbol
  (lib_id "Device:L")
  (at 156.21 90.17 90)
  (unit 1)
  (body_style 1)
  (exclude_from_sim no)
  (in_bom yes)
  (on_board yes)
  (in_pos_files yes)
  (dnp no)
  (fields_autoplaced yes)
  (property "Reference" "L8" (at 156.21 85.09 90) (show_name no) (do_not_autoplace no) (effects (font (size 1.27 1.27))))
  (property "Value" "2.2u" (at 156.21 87.63 90) (show_name no) (do_not_autoplace no) (effects (font (size 1.27 1.27))))
  (property "Footprint" "Inductor_SMD:L_7.3x7.3_H4.5" (at 156.21 90.17 0) (hide yes) (show_name no) (do_not_autoplace no) (effects (font (size 1.27 1.27))))
  (property "Datasheet" "" (at 156.21 90.17 0) (hide yes) (show_name no) (do_not_autoplace no) (effects (font (size 1.27 1.27))))
  (property "Description" "Inductor" (at 156.21 90.17 0) (hide yes) (show_name no) (do_not_autoplace no) (effects (font (size 1.27 1.27))))
  (pin "1")
  (pin "2"))
 (symbol
  (lib_id "Device:C")
  (at 110.49 102.87 0)
  (unit 1)
  (body_style 1)
  (exclude_from_sim no)
  (in_bom yes)
  (on_board yes)
  (in_pos_files yes)
  (dnp no)
  (property "Reference" "C21" (at 110.744 101.092 0) (show_name no) (do_not_autoplace no) (effects (font (size 1.27 1.27)) (justify left)))
  (property "Value" "1u" (at 110.998 104.902 0) (show_name no) (do_not_autoplace no) (effects (font (size 1.27 1.27)) (justify left)))
  (property "Footprint" "Capacitor_SMD:C_0402_1005Metric_Pad0.74x0.62mm_HandSolder" (at 111.4552 106.68 0) (hide yes) (show_name no) (do_not_autoplace no) (effects (font (size 1.27 1.27))))
  (property "Datasheet" "" (at 110.49 102.87 0) (hide yes) (show_name no) (do_not_autoplace no) (effects (font (size 1.27 1.27))))
  (property "Description" "Unpolarized capacitor" (at 110.49 102.87 0) (hide yes) (show_name no) (do_not_autoplace no) (effects (font (size 1.27 1.27))))
  (pin "2")
  (pin "1"))
 (symbol
  (lib_id "power:GND")
  (at 170.18 110.49 0)
  (unit 1)
  (body_style 1)
  (exclude_from_sim no)
  (in_bom yes)
  (on_board yes)
  (in_pos_files yes)
  (dnp no)
  (property "Reference" "#PWR059" (at 170.18 116.84 0) (hide yes) (show_name no) (do_not_autoplace no) (effects (font (size 1.27 1.27))))
  (property "Value" "GND" (at 170.18 115.57 0) (show_name no) (do_not_autoplace no) (effects (font (size 1.27 1.27))))
  (property "Footprint" "" (at 170.18 110.49 0) (hide yes) (show_name no) (do_not_autoplace no) (effects (font (size 1.27 1.27))))
  (property "Datasheet" "" (at 170.18 110.49 0) (hide yes) (show_name no) (do_not_autoplace no) (effects (font (size 1.27 1.27))))
  (property "Description" "Power symbol creates a global label with name \"GND\" , ground" (at 170.18 110.49 0) (hide yes) (show_name no) (do_not_autoplace no) (effects (font (size 1.27 1.27))))
  (pin "1"))
 (symbol
  (lib_id "Connector:TestPoint")
  (at 161.29 88.9 0)
  (unit 1)
  (body_style 1)
  (exclude_from_sim no)
  (in_bom yes)
  (on_board yes)
  (in_pos_files yes)
  (dnp no)
  (property "Reference" "TP2" (at 161.163 80.391 0) (show_name no) (do_not_autoplace no) (effects (font (size 1.27 1.27))))
  (property "Value" "TestPoint" (at 161.163 82.931 0) (show_name no) (do_not_autoplace no) (effects (font (size 1.27 1.27))))
  (property "Footprint" "TestPoint:TestPoint_THTPad_D1.0mm_Drill0.5mm" (at 166.37 88.9 0) (hide yes) (show_name no) (do_not_autoplace no) (effects (font (size 1.27 1.27))))
  (property "Datasheet" "" (at 166.37 88.9 0) (hide yes) (show_name no) (do_not_autoplace no) (effects (font (size 1.27 1.27))))
  (property "Description" "test point" (at 161.29 88.9 0) (hide yes) (show_name no) (do_not_autoplace no) (effects (font (size 1.27 1.27))))
  (pin "1"))
 (symbol
  (lib_id "Device:R")
  (at 161.29 105.41 0)
  (unit 1)
  (body_style 1)
  (exclude_from_sim no)
  (in_bom yes)
  (on_board yes)
  (in_pos_files yes)
  (dnp no)
  (property "Reference" "R37" (at 162.306 104.14 0) (show_name no) (do_not_autoplace no) (effects (font (size 1.27 1.27)) (justify left)))
  (property "Value" "24.9k" (at 162.306 106.68 0) (show_name no) (do_not_autoplace no) (effects (font (size 1.27 1.27)) (justify left)))
  (property "Footprint" "Resistor_SMD:R_0402_1005Metric_Pad0.72x0.64mm_HandSolder" (at 159.512 105.41 90) (hide yes) (show_name no) (do_not_autoplace no) (effects (font (size 1.27 1.27))))
  (property "Datasheet" "" (at 161.29 105.41 0) (hide yes) (show_name no) (do_not_autoplace no) (effects (font (size 1.27 1.27))))
  (property "Description" "Resistor" (at 161.29 105.41 0) (hide yes) (show_name no) (do_not_autoplace no) (effects (font (size 1.27 1.27))))
  (pin "1")
  (pin "2"))
 (symbol
  (lib_id "Device:R")
  (at 161.29 95.25 0)
  (unit 1)
  (body_style 1)
  (exclude_from_sim no)
  (in_bom yes)
  (on_board yes)
  (in_pos_files yes)
  (dnp no)
  (property "Reference" "R36" (at 162.814 93.98 0) (show_name no) (do_not_autoplace no) (effects (font (size 1.27 1.27)) (justify left)))
  (property "Value" "100k" (at 162.814 96.52 0) (show_name no) (do_not_autoplace no) (effects (font (size 1.27 1.27)) (justify left)))
  (property "Footprint" "Resistor_SMD:R_0402_1005Metric_Pad0.72x0.64mm_HandSolder" (at 159.512 95.25 90) (hide yes) (show_name no) (do_not_autoplace no) (effects (font (size 1.27 1.27))))
  (property "Datasheet" "" (at 161.29 95.25 0) (hide yes) (show_name no) (do_not_autoplace no) (effects (font (size 1.27 1.27))))
  (property "Description" "Resistor" (at 161.29 95.25 0) (hide yes) (show_name no) (do_not_autoplace no) (effects (font (size 1.27 1.27))))
  (pin "1")
  (pin "2"))
 (symbol
  (lib_id "Device:C")
  (at 82.55 102.87 0)
  (unit 1)
  (body_style 1)
  (exclude_from_sim no)
  (in_bom yes)
  (on_board yes)
  (in_pos_files yes)
  (dnp no)
  (property "Reference" "C19" (at 83.058 100.838 0) (show_name no) (do_not_autoplace no) (effects (font (size 1.27 1.27)) (justify left)))
  (property "Value" "10u" (at 83.058 105.156 0) (show_name no) (do_not_autoplace no) (effects (font (size 1.27 1.27)) (justify left)))
  (property "Footprint" "Capacitor_SMD:C_Elec_6.3x5.4" (at 83.5152 106.68 0) (hide yes) (show_name no) (do_not_autoplace no) (effects (font (size 1.27 1.27))))
  (property "Datasheet" "" (at 82.55 102.87 0) (hide yes) (show_name no) (do_not_autoplace no) (effects (font (size 1.27 1.27))))
  (property "Description" "Unpolarized capacitor" (at 82.55 102.87 0) (hide yes) (show_name no) (do_not_autoplace no) (effects (font (size 1.27 1.27))))
  (pin "2")
  (pin "1"))
 (symbol
  (lib_id "power:GND")
  (at 82.55 110.49 0)
  (unit 1)
  (body_style 1)
  (exclude_from_sim no)
  (in_bom yes)
  (on_board yes)
  (in_pos_files yes)
  (dnp no)
  (fields_autoplaced yes)
  (property "Reference" "#PWR054" (at 82.55 116.84 0) (hide yes) (show_name no) (do_not_autoplace no) (effects (font (size 1.27 1.27))))
  (property "Value" "GND" (at 82.55 115.57 0) (show_name no) (do_not_autoplace no) (effects (font (size 1.27 1.27))))
  (property "Footprint" "" (at 82.55 110.49 0) (hide yes) (show_name no) (do_not_autoplace no) (effects (font (size 1.27 1.27))))
  (property "Datasheet" "" (at 82.55 110.49 0) (hide yes) (show_name no) (do_not_autoplace no) (effects (font (size 1.27 1.27))))
  (property "Description" "Power symbol creates a global label with name \"GND\" , ground" (at 82.55 110.49 0) (hide yes) (show_name no) (do_not_autoplace no) (effects (font (size 1.27 1.27))))
  (pin "1"))
 (symbol
  (lib_id "Connector:TestPoint")
  (at 91.44 85.09 0)
  (unit 1)
  (body_style 1)
  (exclude_from_sim no)
  (in_bom yes)
  (on_board yes)
  (in_pos_files yes)
  (dnp no)
  (property "Reference" "TP1" (at 91.44 75.692 0) (show_name no) (do_not_autoplace no) (effects (font (size 1.27 1.27))))
  (property "Value" "TestPoint" (at 91.44 78.232 0) (show_name no) (do_not_autoplace no) (effects (font (size 1.27 1.27))))
  (property "Footprint" "TestPoint:TestPoint_THTPad_D1.0mm_Drill0.5mm" (at 96.52 85.09 0) (hide yes) (show_name no) (do_not_autoplace no) (effects (font (size 1.27 1.27))))
  (property "Datasheet" "" (at 96.52 85.09 0) (hide yes) (show_name no) (do_not_autoplace no) (effects (font (size 1.27 1.27))))
  (property "Description" "test point" (at 91.44 85.09 0) (hide yes) (show_name no) (do_not_autoplace no) (effects (font (size 1.27 1.27))))
  (pin "1")))
